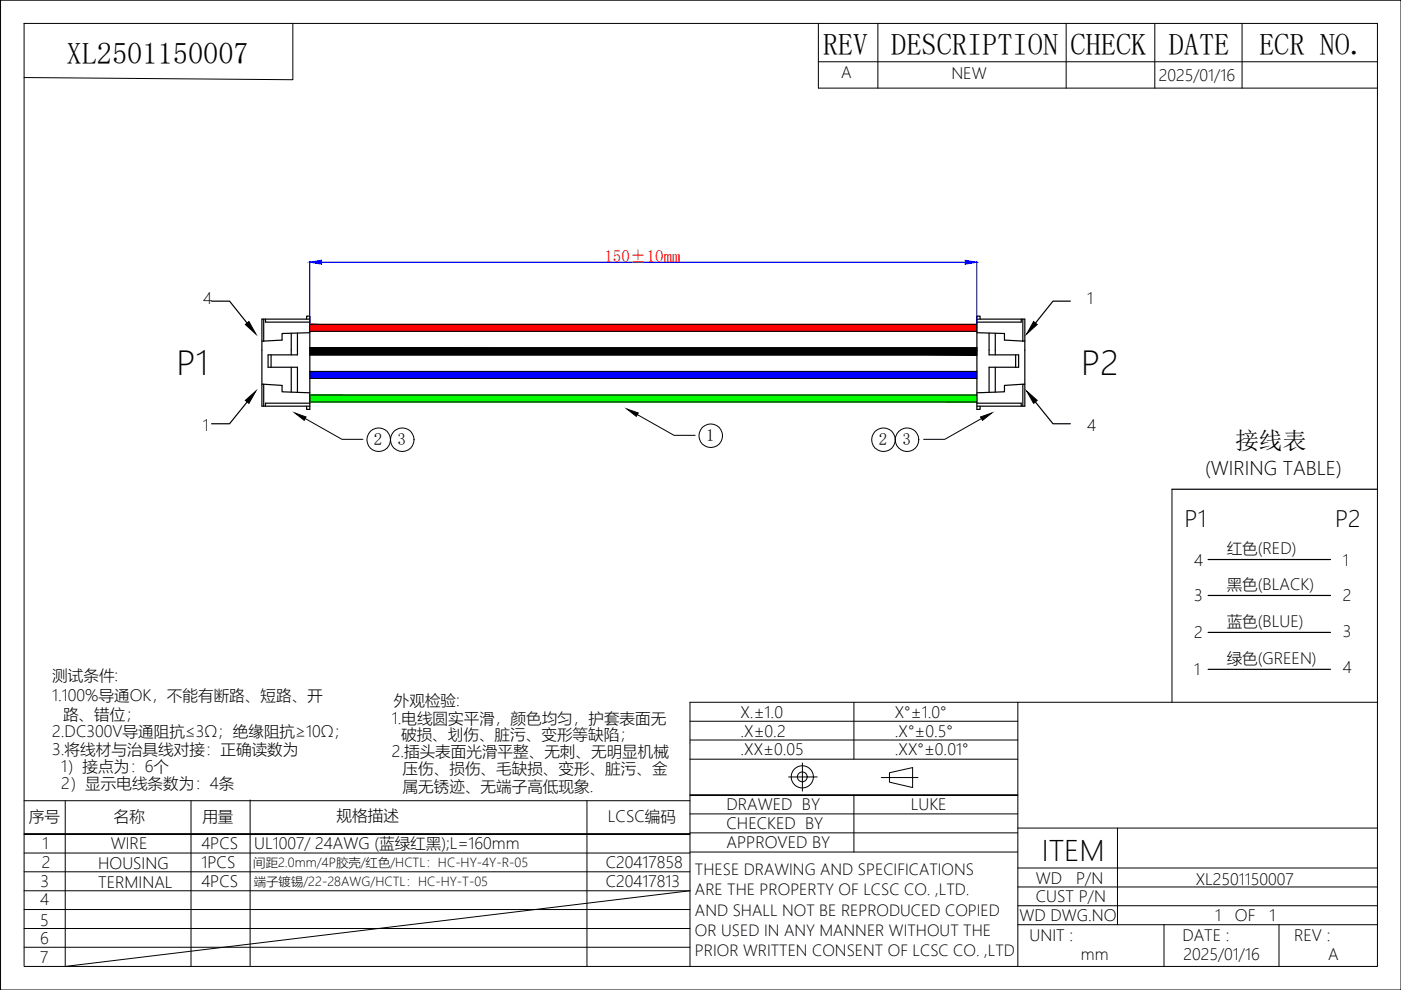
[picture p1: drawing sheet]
<svg xmlns="http://www.w3.org/2000/svg" width="297mm" height="210mm" viewBox="0 0 297 210" stroke-linecap="round" stroke-linejoin="round" font-family="sans-serif">
<!-- layer: 0 -->
<g fill="none" stroke="#000" stroke-width=".21">
<path d="M.1 0v209.9h296.9v-209.9h-296.9h296.9M5.1 5h286.9v199.9h-286.9zM62.1 5v11.9l-57-.5M173.5 13.1h118.5M173.5 5v13.7h118.5M186.1 5v13.7M226 5v13.7M244.8 5v13.7M263.3 5v13.7M65.7 68.8h141.4M65.7 70.2h141.4M65.7 73.8h141.4"/>
<path d="M65.7 75.2h141.4M65.7 78.8h141.4M65.7 80.2h141.4M65.7 83.7h141.4M65.7 85.2h141.4M248.5 103.7v45.2M146.3 156.9h69.5M146.3 152.9h69.5M181 148.9v12.1M215.8 148.9v56M292 148.9h-145.7v56M5.1 169.8h141.2"/>
<path d="M13.8 169.8v35.1M40.5 169.8v35.1M53 169.6v35.1M124.4 169.8v35.1M146.3 176.8h-141.2h141.2M146.3 176.6h69.5M146.3 172.6h69.5M146.3 161h69.5M167.2 164.7h6.1M170.1 161.8v5.9M181 168.6v12.1M186.8 164.9h7.8"/>
<path d="M188.6 163.8l4.9-1.1v4.3l-4.9-1.2zM215.8 168.6h-69.5h69.5M215.8 175.6h76.2M236.9 175.6v20.5M5.1 196.9h141.2M5.1 192.8h141.2M5.1 188.9h141.2M5.1 184.8h141.2M5.1 180.9h141.2M146.3 180.7h69.5M215.8 196.1h76.2M215.8 192h76.2"/>
<path d="M215.8 188.1h76.2M215.8 184h76.2M246.8 196.1v8.8M271.2 196.1v8.8M5.1 200.8h141.2"/>
<circle cx="170.1" cy="164.7" r="2.35"/>
<circle cx="170.1" cy="164.7" r="1.04"/>
</g>
<g fill="none" stroke="#000" stroke-width=".25">
<path d="M55.5 72.3h.4M55.9 67.7v4.6M56.3 67.7v.6h9.4M57.5 75.2v2.7M61.8 70.7v4.5M61.8 77.9v5.3M63.1 70.6v4.6h-6.3v2.7h6.3v5.3M65 67.7v-.7h.7v19.8h-.7v-.7M65.7 70.5l-5.9 .2v1.4l-3.9 .2M65.7 67.7h-10.2v18.4h10.2M207.1 70.5l5.9 .2v1.4l3.9 .2M207.1 67.7h10.2v18.4h-10.2"/>
<path d="M207.8 67.7v-.7h-.7v19.8h.7v-.7M209.7 70.6v4.6h6.3v2.7h-6.3v5.3M211 70.7v4.5M211 77.9v5.3M215.3 75.2v2.7M216.5 67.7v.6h-9.4M216.9 72.3h.4M216.9 67.7v4.6M55.5 81.5h.4v4.6M55.9 81.5l3.9 .2v1.4l5.9 .2M65.7 85.5h-9.4v.6M207.1 85.5h9.4v.6"/>
<path d="M216.9 81.5l-3.9 .2v1.4l-5.9 .2M217.3 81.5h-.4v4.6M248.5 103.7h43.5M256.1 118.6h26M256.1 126.3h26M256.1 134.1h26M256.1 141.9h26"/>
</g>
<!-- layer: 1 -->
<g fill="none" stroke="#000" stroke-width=".21">
<path d="M64.7 88.7l7.8 4.4h4.4M135.1 87.9l7.8 4.4h4.5M208.1 88.7l-7.8 4.4h-4.5M146.3 188.9l-132.5 16"/>
<circle cx="80.3" cy="93.2" r="2.5"/>
<circle cx="85.3" cy="93.2" r="2.49"/>
<circle cx="150.7" cy="92.4" r="2.49"/>
<circle cx="187.3" cy="93.2" r="2.49"/>
<circle cx="192.3" cy="93.2" r="2.49"/>
</g>
<!-- layer: 0 -->
<g fill="#000" stroke="#000" stroke-width=".21">
<path d="M52 68.8l.8-.6 1.5 2.6zM219.1 68.2l.8 .6-2.2 2zM52 84.9l2.3-2-1.5 2.6zM217.7 82.9l2.2 2-.8 .6z"/>
<path d="M65.7 73.8l141.4 .4v-.4zM65.7 73.8l141.4 .4h-141.4z"/>
<path d="M65.7 74.2l141.4 1v-1zM65.7 74.2l141.4 1h-141.4z"/>
</g>
<g fill="#00f" stroke="#00f" stroke-width=".21">
<path d="M65.7 55.6l2.5-.4v.8z"/>
<path d="M204.6 55.2l2.5 .4-2.5 .4z"/>
<path d="M65.7 78.8l141.4 1.4v-1.4zM65.7 78.8l141.4 1.4h-141.4z"/>
</g>
<path d="M65.7 83.7l141.4 1.5v-1.5zM65.7 83.7l141.4 1.5h-141.4z" fill="#0f0" stroke="#0f0" stroke-width=".21"/>
<path d="M65.7 68.8l141.4 1.4v-1.4zM65.7 68.8l141.4 1.4h-141.4z" fill="#f00" stroke="#f00" stroke-width=".21"/>
<path d="M44.9 63.9h3.8l3.7 4.6M226.9 63.9h-3.6l-3.8 4.6M52.4 85.2l-3.7 4.6h-3.8M219.5 85.2l3.8 4.6h3.6" fill="none" stroke="#000" stroke-width=".25"/>
<!-- layer: 1 -->
<path d="M62.5 87.6l2.4 .8-.4 .7zM132.9 86.7l2.4 .9-.4 .7zM207.9 88.4l2.4-.8-2 1.5z" fill="#000" stroke="#000" stroke-width=".21"/>
<!-- layer: 0 -->
<path d="M65.7 55.4v13.3M68.2 55.6h136.4M207.1 55.4v13.3" fill="none" stroke="#00f" stroke-width=".21"/>
<g font-size="6.9">
<text x="37.5" y="79.6">P1</text>
<text x="229.3" y="79.6">P2</text>
</g>
<g font-size="6.4">
<text x="174.4" y="11.7">REV</text>
<text x="189" y="11.7">DESCRIPTION</text>
<text x="227" y="11.7">CHECK</text>
<text x="247.8" y="11.7">DATE</text>
<text x="266.9" y="11.7">ECR NO.</text>
<text x="14.1" y="13.6">XL2501150007</text>
</g>
<text font-size="5.9" x="220.9" y="182.5">ITEM</text>
<text font-size="5.1" x="261.9" y="95.2">接线表</text>
<g font-size="4.8">
<text x="251.1" y="111.6">P1</text>
<text x="283.1" y="111.6">P2</text>
</g>
<text font-size="4" x="255.5" y="100.8">(WIRING TABLE)</text>
<text font-size="3.6" fill="#f00" x="128.2" y="55.5">150±10mm</text>
<g font-size="3.6">
<text x="79.3" y="94.4">2</text>
<text x="84.3" y="94.4">3</text>
<text x="149.7" y="93.6">1</text>
<text x="186.3" y="94.4">2</text>
<text x="191.3" y="94.4">3</text>
</g>
<g font-size="3.3">
<text x="178.3" y="16.4">A</text>
<text x="201.7" y="16.8">NEW</text>
<text x="245.7" y="17.2">2025/01/16</text>
<text x="43.1" y="64.4">4</text>
<text x="230.5" y="64.4">1</text>
<text x="43" y="91.4">1</text>
<text x="230.5" y="91.4">4</text>
<text x="253.2" y="119.9">4</text>
<text x="260.1" y="117.5">红色(RED)</text>
<text x="284.7" y="119.9">1</text>
<text x="260.1" y="125.1">黑色(BLACK)</text>
<text x="253.2" y="127.5">3</text>
<text x="284.7" y="127.5">2</text>
<text x="253.2" y="135.4">2</text>
<text x="260.1" y="132.9">蓝色(BLUE)</text>
<text x="284.7" y="135.1">3</text>
<text x="253.2" y="143.2">1</text>
<text x="260.1" y="140.8">绿色(GREEN)</text>
<text x="284.7" y="142.7">4</text>
<text x="11.1" y="144.3">测试条件:</text>
<text x="11.1" y="148.7">1.100%导通OK，不能有断路、短路、开</text>
<text x="83.5" y="149.6">外观检验:</text>
<text x="13.4" y="152.6">路、错位；</text>
<text x="83" y="153.5">1.电线圆实平滑，颜色均匀，护套表面无</text>
<text x="157" y="152.2">X.±1.0</text>
<text x="189.7" y="152.2">X°±1.0°</text>
<text x="11.1" y="156.3">2.DC300V导通阻抗≤3Ω；绝缘阻抗≥10Ω；</text>
<text x="11.1" y="160.1">3.将线材与治具线对接：正确读数为</text>
<text x="83" y="160.5">2.插头表面光滑平整、无刺、无明显机械</text>
<text x="85" y="156.8">破损、划伤、脏污、变形等缺陷；</text>
<text x="157" y="156.2">.X±0.2</text>
<text x="157" y="160.1">.XX±0.05</text>
<text x="189.7" y="156.2">.X°±0.5°</text>
<text x="189.7" y="160.1">.XX°±0.01°</text>
<text x="12.9" y="163.7">1）接点为：6个</text>
<text x="12.9" y="167.3">2）显示电线条数为：4条</text>
<text x="85.4" y="164">压伤、损伤、毛缺损、变形、脏污、金</text>
<text x="85.4" y="167.8">属无锈迹、无端子高低现象.</text>
<text x="154" y="171.8">DRAWED BY</text>
<text x="193.1" y="171.7">LUKE</text>
<text x="6.1" y="174.3">序号</text>
<text x="9" y="180">1</text>
<text x="23.5" y="179.9">WIRE</text>
<text x="24.2" y="174.3">名称</text>
<text x="42.7" y="180">4PCS</text>
<text x="42.9" y="174.3">用量</text>
<text x="71.4" y="174">规格描述</text>
<text x="128.9" y="174.3">LCSC编码</text>
<text x="154" y="179.7">APPROVED BY</text>
<text x="154" y="175.7">CHECKED BY</text>
<text x="8.9" y="184">2</text>
<text x="20.8" y="184.2">HOUSING</text>
<text x="42.7" y="184">1PCS</text>
<text x="53.9" y="180.1">UL1007/ 24AWG (蓝绿红黑);L=160mm</text>
<text x="128.4" y="184">C20417858</text>
<text x="8.5" y="191.9">4</text>
<text x="8.6" y="188">3</text>
<text x="20.8" y="188.2">TERMINAL</text>
<text x="42.7" y="188">4PCS</text>
<text x="128.4" y="188">C20417813</text>
<text x="219.6" y="187.4">WD</text>
<text x="219.6" y="191.2">CUST P/N</text>
<text x="228.1" y="187.4">P/N</text>
<text x="253.5" y="187.6">XL2501150007</text>
<text x="8.5" y="196.2">5</text>
<text x="216.1" y="195.2">WD DWG.NO</text>
<text x="257.6" y="195.3">1</text>
<text x="261.8" y="195.3">OF</text>
<text x="269.1" y="195.3">1</text>
<text x="8.5" y="200.1">6</text>
<text x="218.3" y="199.6">UNIT :</text>
<text x="229.2" y="203.5">mm</text>
<text x="250.7" y="199.6">DATE :</text>
<text x="250.9" y="203.5">2025/01/16</text>
<text x="274.4" y="199.6">REV :</text>
<text x="281.6" y="203.5">A</text>
<text x="8.5" y="204.2">7</text>
</g>
<g font-size="3.2">
<text x="147.3" y="185.4">THESE DRAWING AND SPECIFICATIONS</text>
<text x="147.3" y="189.7">ARE THE PROPERTY OF LCSC CO. ,LTD.</text>
<text x="147.3" y="194.1">AND SHALL NOT BE REPRODUCED COPIED</text>
<text x="147.3" y="198.4">OR USED IN ANY MANNER WITHOUT THE</text>
<text x="147.3" y="202.7">PRIOR WRITTEN CONSENT OF LCSC CO. ,LTD</text>
</g>
<g font-size="2.6">
<text x="53.7" y="183.9">间距2.0mm/4P胶壳/红色/HCTL：HC-HY-4Y-R-05</text>
<text x="53.8" y="187.9">端子镀锡/22-28AWG/HCTL：HC-HY-T-05</text>
</g>
</svg>
